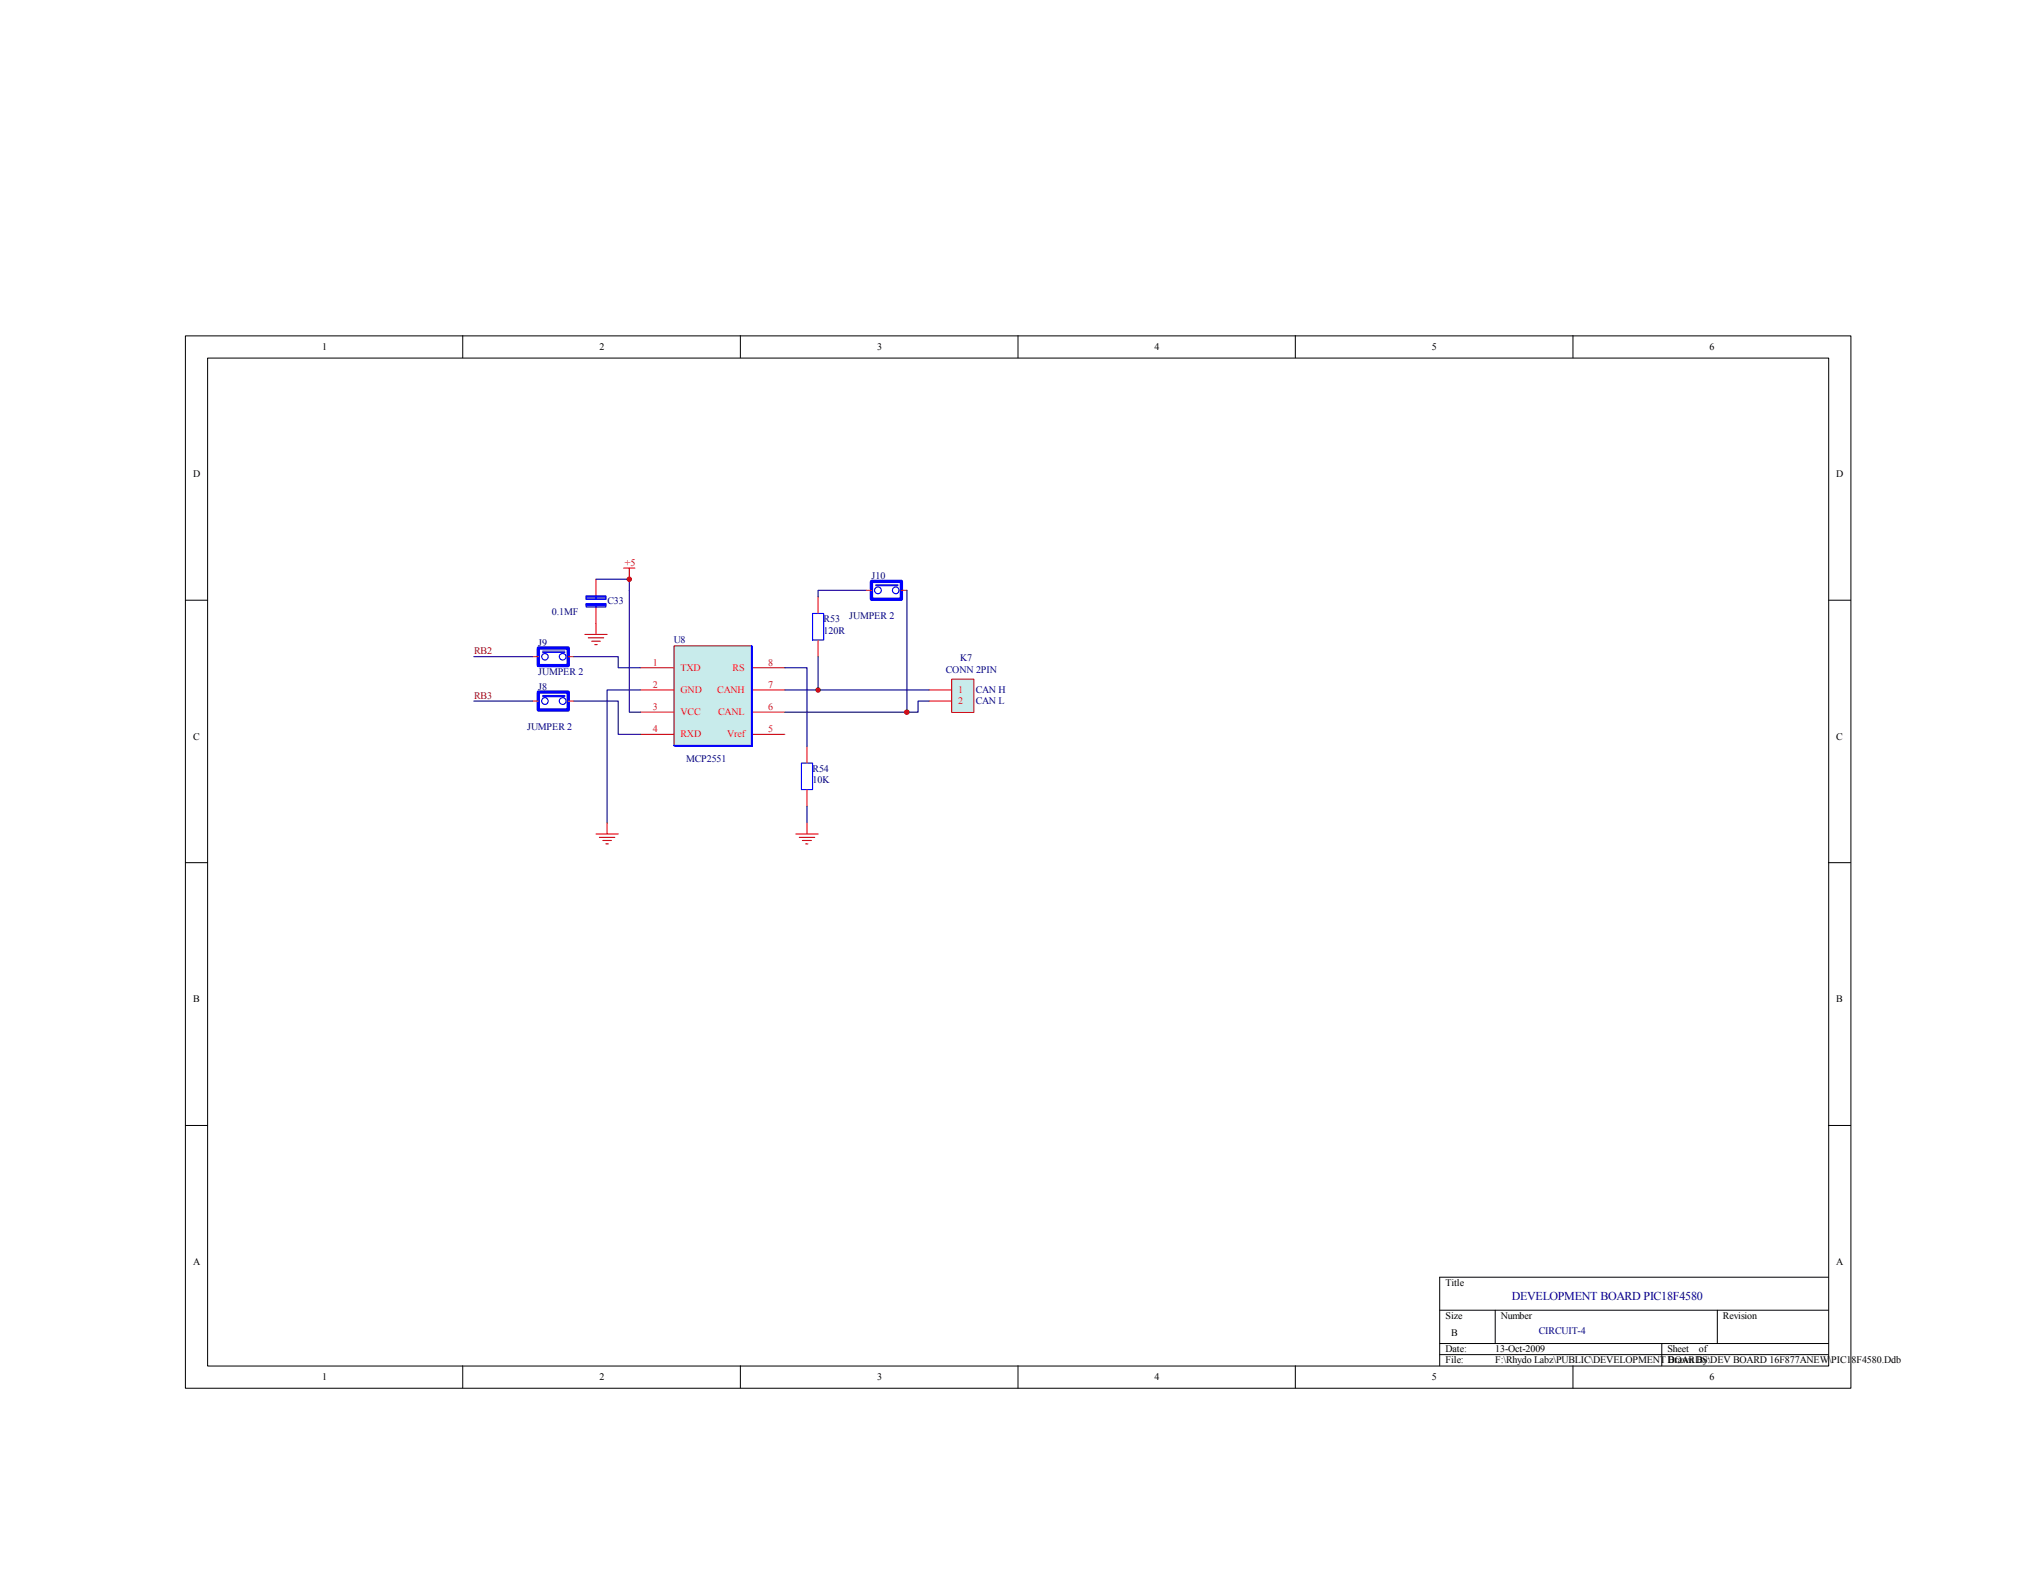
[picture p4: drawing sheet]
<svg xmlns="http://www.w3.org/2000/svg" width="279mm" height="216mm" viewBox="0 0 279 216" stroke-linecap="round" stroke-linejoin="round" font-family="sans-serif">
<g fill="none" stroke="#000" stroke-width=".14">
<path d="M25.4 46.1h228.6v144.4h-228.6zM28.5 49.1h222.5v138.4h-222.5zM63.5 46.1v3M101.6 46.1v3M139.7 46.1v3M177.8 46.1v3M215.9 46.1v3M25.4 82.4h3.1M250.9 82.4h3.1M25.4 118.4h3.1M250.9 118.4h3.1M25.4 154.5h3.1"/>
<path d="M250.9 154.5h3.1M197.6 179.8h53.3M205.2 179.8v4.6M235.7 179.8v4.6M250.9 175.3h-53.3v12.2M63.5 187.5v3M101.6 187.5v3M139.7 187.5v3M177.8 187.5v3M197.6 184.4h53.3M197.6 185.9h53.3M215.9 187.5v3"/>
<path d="M228 184.4v3.1"/>
</g>
<path d="M92.5 88.7h10.7v13.7h-10.7z" fill="#c8ebeb"/>
<path d="M92.5 88.6h10.7v13.8h-10.7z" fill="none" stroke="#800000" stroke-width=".14"/>
<path d="M87.9 91.7h4.6M87.9 97.7h4.6M87.9 94.7h4.6M103.1 91.7h4.6M103.1 97.7h4.6M103.1 94.7h4.6M112.3 81.9v2.3M112.3 87.8v2.3M87.9 100.8h4.6M103.1 100.8h4.6M110.7 102.4v2.3M110.7 108.4v2.3" fill="none" stroke="#ee0e22" stroke-width=".15"/>
<path d="M103.1 88.6l.2 .2v13.6h-10.7l-.1-.1h10.6zM111.5 84.2h1.5v3.6h-1.5zM110 104.7h1.5v3.7h-1.5z" fill="none" stroke="#00f" stroke-width=".15"/>
<path d="M119.6 82.3v-2.5h4.1v2.5h-4" fill="none" stroke="#00f" stroke-width=".46"/>
<circle cx="120.5" cy="81" r=".46" fill="#fff"/>
<circle cx="120.5" cy="81" r=".46" fill="none" stroke="#00f" stroke-width=".15"/>
<circle cx="122.9" cy="81" r=".45" fill="#fff"/>
<g fill="none" stroke="#00f" stroke-width=".15">
<path d="M120.2 80.4h3M120.2 80.3h3"/>
<circle cx="122.9" cy="81" r=".45"/>
</g>
<path d="M118.8 81h.8M123.7 81h.8" fill="none" stroke="#ee0e22" stroke-width=".15"/>
<path d="M73.9 91.4v-2.5h4.1v2.5h-4" fill="none" stroke="#00f" stroke-width=".46"/>
<circle cx="74.8" cy="90.1" r=".44" fill="#fff"/>
<circle cx="74.8" cy="90.1" r=".44" fill="none" stroke="#00f" stroke-width=".15"/>
<circle cx="77.2" cy="90.1" r=".46" fill="#fff"/>
<g fill="none" stroke="#00f" stroke-width=".15">
<path d="M74.5 89.5h3M74.5 89.4h3"/>
<circle cx="77.2" cy="90.1" r=".46"/>
</g>
<path d="M73.1 90.1h.8M78 90.1h.7" fill="none" stroke="#ee0e22" stroke-width=".15"/>
<path d="M73.9 97.5v-2.5h4.1v2.5h-4" fill="none" stroke="#00f" stroke-width=".46"/>
<circle cx="74.8" cy="96.2" r=".45" fill="#fff"/>
<circle cx="74.8" cy="96.2" r=".45" fill="none" stroke="#00f" stroke-width=".15"/>
<circle cx="77.2" cy="96.2" r=".46" fill="#fff"/>
<g fill="none" stroke="#00f" stroke-width=".15">
<path d="M74.5 95.6h3M74.5 95.5h3"/>
<circle cx="77.2" cy="96.2" r=".46"/>
</g>
<path d="M73.1 96.2h.8M78 96.2h.7" fill="none" stroke="#ee0e22" stroke-width=".15"/>
<path d="M65 96.2h8.1M65 90.1h8.1M78.7 96.2h6.1v4.6h3.1M78.7 90.1h6.1v1.6h3.1M107.7 91.7h3v10.7" fill="none" stroke="#000080" stroke-width=".15"/>
<path d="M130.6 93.3h3v4.5h-3z" fill="#c8ebeb"/>
<path d="M130.6 93.2h3v4.6h-3z" fill="none" stroke="#800000" stroke-width=".14"/>
<path d="M81.8 79.5v2.3M81.8 83.3v2.3M127.5 94.7h3.1M127.5 96.2h3.1" fill="none" stroke="#ee0e22" stroke-width=".15"/>
<path d="M81.8 79.5h4.6v18.2h1.5M87.9 94.7h-4.6v18.2M107.7 94.7h19.8M112.3 90.1v4.6M118.8 81h-6.5v.9M124.5 81v16.7M127.5 96.2h-1.5v1.5h-18.3M110.7 110.7v2.2" fill="none" stroke="#000080" stroke-width=".15"/>
<g fill="none" stroke="#f00" stroke-width=".15">
<path d="M85.6 78h1.5M86.4 78v1.5M80.3 87.1h3M80.7 87.5h2.1M81.2 88h1.2M81.6 88.5h.4M81.8 85.6v1.5M81.8 114.5h3M82.3 114.9h2.1M82.7 115.4h1.2M83.1 115.8h.4M83.3 112.9v1.6"/>
<path d="M109.2 114.5h3.1M109.7 114.9h2.1M110.1 115.4h1.2M110.6 115.8h.3M110.7 112.9v1.6"/>
</g>
<path d="M80.4 81.8h2.7v.5h-2.7zM80.4 82.8h2.7v.5h-2.7zM80.4 83h2.7M80.4 83.1h2.7M80.4 82.1h2.7M80.4 81.9h2.7M81.8 81.8v.5M81.8 82.8v.5" fill="none" stroke="#00f" stroke-width=".15"/>
<circle cx="124.5" cy="97.7" r=".3" fill="#800000"/>
<circle cx="124.5" cy="97.7" r=".3" fill="none" stroke="#800000" stroke-width=".14"/>
<circle cx="112.3" cy="94.7" r=".3" fill="#800000"/>
<circle cx="112.3" cy="94.7" r=".3" fill="none" stroke="#800000" stroke-width=".14"/>
<circle cx="86.4" cy="79.5" r=".3" fill="#800000"/>
<circle cx="86.4" cy="79.5" r=".3" fill="none" stroke="#800000" stroke-width=".14"/>
<text font-size="1.6" fill="#000080" x="207.5" y="178.4">DEVELOPMENT BOARD PIC18F4580</text>
<g font-size="1.4">
<text x="44.2" y="48">1</text>
<text x="82.3" y="48">2</text>
<text x="120.4" y="48">3</text>
<text x="158.5" y="48">4</text>
<text x="196.5" y="48">5</text>
<text x="234.6" y="48">6</text>
<text x="26.5" y="65.5">D</text>
<text x="252" y="65.5">D</text>
<text x="26.5" y="101.5">C</text>
<text x="252" y="101.5">C</text>
<text x="26.5" y="137.6">B</text>
<text x="252" y="137.6">B</text>
<text x="26.5" y="173.6">A</text>
<text x="252" y="173.6">A</text>
<text x="198.4" y="176.5">Title</text>
<text x="198.4" y="181.1">Size</text>
<text x="198.4" y="185.6">Date:</text>
<text x="199.1" y="183.3">B</text>
<text x="205.2" y="185.6">13-Oct-2009</text>
<text x="206" y="181.1">Number</text>
<text x="228.8" y="185.6">Sheet</text>
<text x="233.1" y="185.6">of</text>
<text x="236.4" y="181.1">Revision</text>
<text x="44.2" y="189.4">1</text>
<text x="82.3" y="189.4">2</text>
<text x="120.4" y="189.4">3</text>
<text x="158.5" y="189.4">4</text>
<text x="196.5" y="189.4">5</text>
<text x="198.4" y="187.1">File:</text>
<text x="205.2" y="187.1">F:\Rhydo Labz\PUBLIC\DEVELOPMENT BOARDS\DEV BOARD 16F877ANEW\PIC18F4580.Ddb</text>
<text x="228.8" y="187.1">Drawn By:</text>
<text x="234.6" y="189.4">6</text>
</g>
<text font-size="1.4" fill="#f00" x="85.8" y="77.7">+5</text>
<g font-size="1.4" fill="#000080">
<text x="83.4" y="82.8">C33</text>
<text x="119.6" y="79.5">J10</text>
<text x="73.9" y="88.6">J9</text>
<text x="75.7" y="84.4">0.1MF</text>
<text x="92.5" y="88.3">U8</text>
<text x="113" y="85.4">R53</text>
<text x="113" y="87">120R</text>
<text x="116.5" y="85">JUMPER 2</text>
<text x="73.9" y="92.6">JUMPER 2</text>
<text x="73.9" y="94.7">J8</text>
<text x="129.8" y="92.4">CONN 2PIN</text>
<text x="131.8" y="90.7">K7</text>
<text x="133.9" y="95.2">CAN H</text>
<text x="72.3" y="100.2">JUMPER 2</text>
<text x="133.9" y="96.7">CAN L</text>
<text x="94.1" y="104.6">MCP2551</text>
<text x="111.5" y="106">R54</text>
<text x="111.5" y="107.5">10K</text>
<text x="211.2" y="183">CIRCUIT-4</text>
</g>
<g font-size="1.4" fill="#800000">
<text x="65.1" y="89.8">RB2</text>
<text x="65.1" y="95.9">RB3</text>
</g>
<g font-size="1.4" fill="#ee0e22">
<text x="89.6" y="94.4">2</text>
<text x="89.6" y="91.4">1</text>
<text x="93.4" y="95.2">GND</text>
<text x="93.4" y="92.1">TXD</text>
<text x="98.4" y="95.2">CANH</text>
<text x="100.5" y="92.1">RS</text>
<text x="105.4" y="94.4">7</text>
<text x="105.4" y="91.4">8</text>
<text x="131.5" y="95.2">1</text>
<text x="89.6" y="100.5">4</text>
<text x="89.6" y="97.4">3</text>
<text x="93.4" y="101.2">RXD</text>
<text x="93.4" y="98.2">VCC</text>
<text x="98.6" y="98.2">CANL</text>
<text x="99.8" y="101.2">Vref</text>
<text x="105.4" y="100.5">5</text>
<text x="105.4" y="97.4">6</text>
<text x="131.5" y="96.7">2</text>
</g>
</svg>
